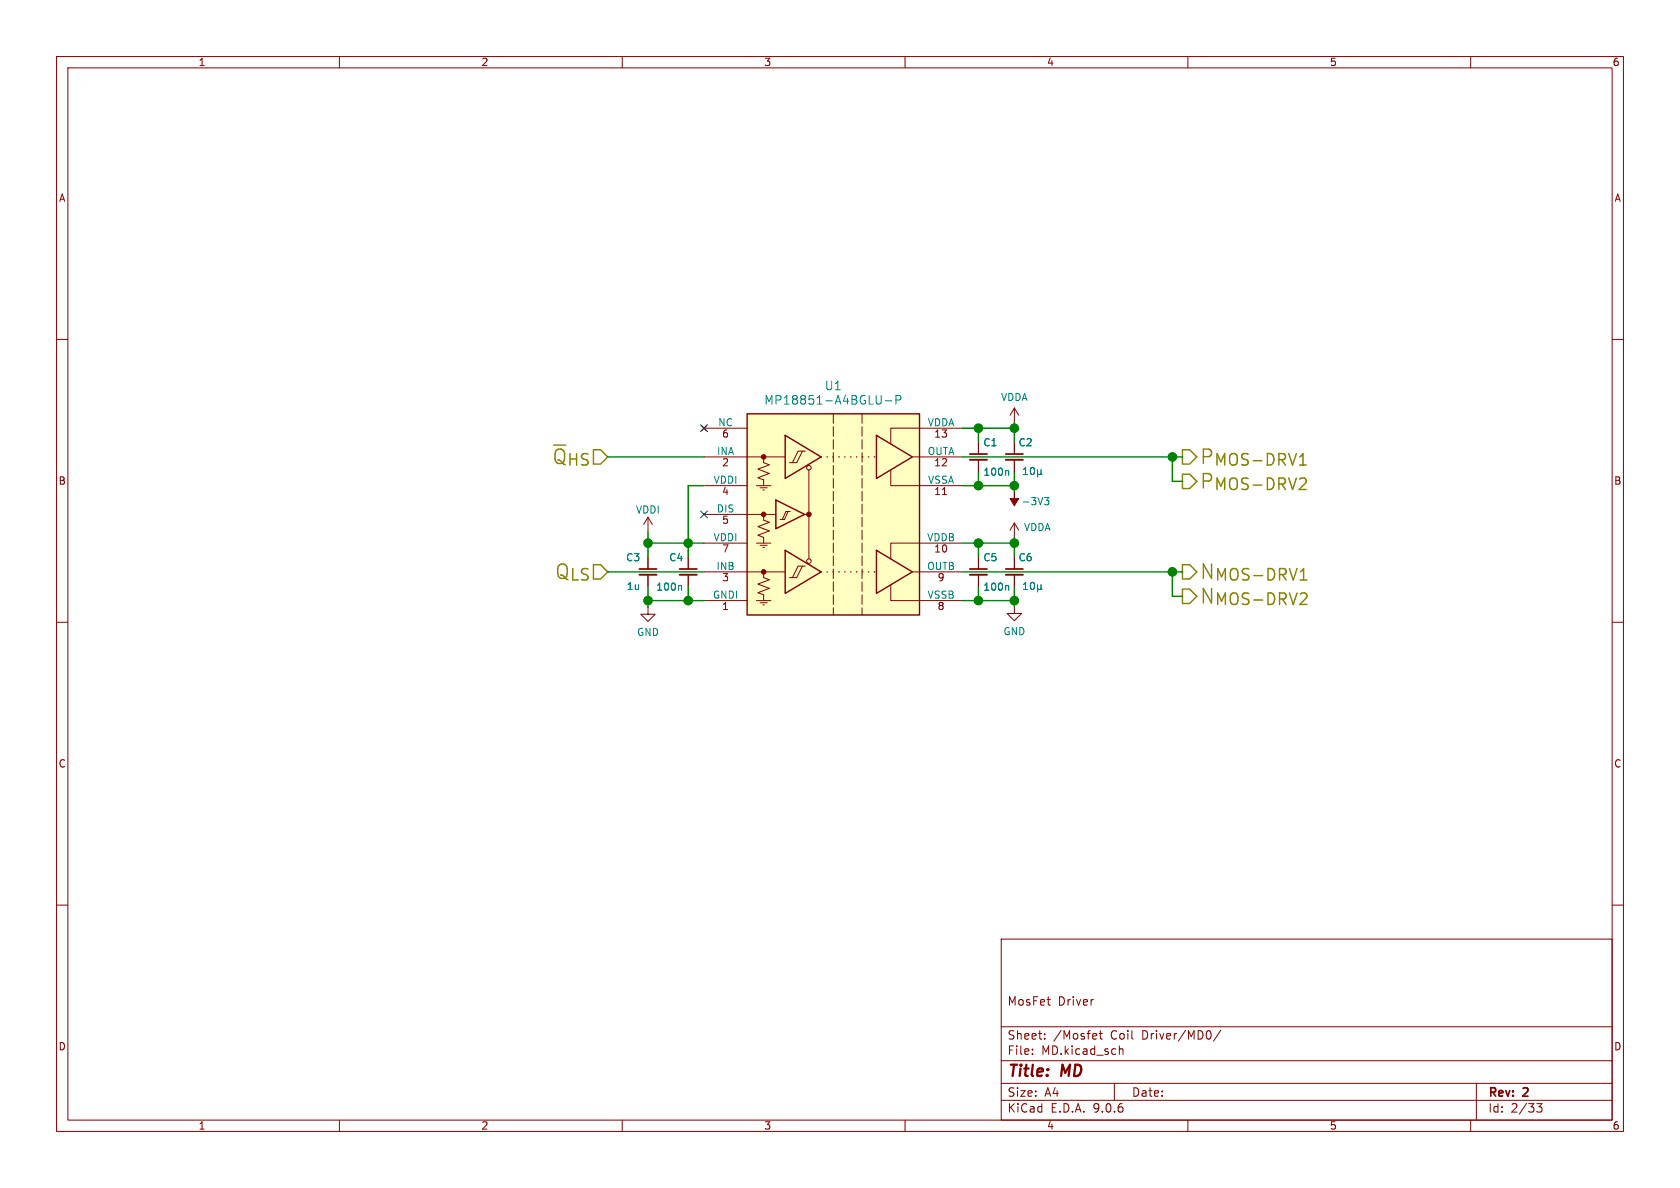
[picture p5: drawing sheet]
<svg xmlns="http://www.w3.org/2000/svg" width="297mm" height="210mm" viewBox="0 0 297 210" stroke-linecap="round" stroke-linejoin="round" font-family="sans-serif">
<g fill="none" stroke="#840000" stroke-width=".18">
<path d="M10 10h277v190h-277zM12 12h273v186h-273zM60 10v2M110 10v2M160 10v2M210 10v2M260 10v2M10 60h2M179.3 78.2v2.1M285 60h2M173 98.6v2M179.3 81.3v2"/>
<path d="M179.3 98.6v2M10 110h2M114.6 107.3v1.3h1.2l-1.2 1.3-1.3-1.3h1.3M173 101.6v2M179.3 101.6v2M285 110h2M10 160h2M177 166h108v32h-108zM185.1 176.7h.6M185.5 177.7h.2M193.2 176.7h.1M285 160h2"/>
<path d="M60 198v2M110 198v2M160 198v2M177 194.5h108M177 191.5h108M177 187.5h108M177 181.5h108M182.5 186.3v.1M182.5 185.5v.1M184.7 183.6v.1M184.7 182.8v.1M193.7 182.7l.2 .4-.7 .1"/>
<path d="M193.8 183.6l-.1 .1M194.3 182.7h.6M194.5 182.2v1.3l.4 .2M197 191.5v3M197.9 184.9v1.5M197.9 185.5l.2-.1 .4 .1v.9M210 198v2M213.9 182.3l.2 .5-.2 .8M215.8 182.1l-1.3 2M260 198v2M261 191.5v6.5M271.7 195.1h.9l-.5 .6 .4 .1v.7l-.2 .1-.6-.1"/>
</g>
<path d="M177.8 80.3h3M171.4 100.6h3.1M177.8 100.6h3" fill="none" stroke="#840000" stroke-width=".3"/>
<path d="M177.8 81.3h3M171.4 101.6h3.1M177.8 101.6h3" fill="none" stroke="#840000" stroke-width=".33"/>
<g fill="none" stroke="#008484" stroke-width=".18">
<path d="M180.9 83l.4-.4v1.3M180.9 83.9h.8M182.3 82.7l.2-.1a.68 .68 0 0 1 .4 .7 .68 .68 0 0 1-.4 .6l-.2-.1-.1-.4zM183.4 83v1.3M183.4 83.7l.2 .2h.2l.2-.2M184 83v.7M184 83.7l.2 .2M178.1 103.5l.2 .2v.6M180.9 104.2h.8M180.9 103.3l.4-.4v1.3M182.3 103.1l.2-.2a.68 .68 0 0 1 .4 .7 .68 .68 0 0 1-.4 .6l-.2-.1-.1-.4zM183.4 104l.2 .2h.2l.2-.2"/>
<path d="M183.4 103.4v1.2M184 104l.2 .2M184 103.4v.6"/>
</g>
<path d="M132.1 73.2h30.5v35.5h-30.5z" fill="#ffffc2"/>
<g fill="none" stroke="#840000" stroke-width=".18">
<path d="M124.1 75.3l.7 .8M124.5 75.7h7.6M124.8 75.3l-.7 .8M141.9 79.8l-1.1 2h-1.2M142.4 79.8h-1.3l-1 2M170.2 75.7h-12.7v2.8M173 78.2v2.1M179.3 72.1v2.6M179.3 78.2v2.1M179.3 72.1l-.7 1.3M179.3 72.1l.8 1.3M114.6 91.4v2.6"/>
<path d="M114.6 98.6v2M114.6 91.4l-.8 1.3M114.6 91.4l.7 1.3M121.7 98.6v2M124.5 85.9h7.6M124.5 96h7.6M124.5 90.9h12.7M124.5 80.8h14.3M133.7 85.9h2.6M133.7 96h2.6M134.4 86.2h1.2M134.4 96.4h1.2"/>
<path d="M134.9 86.6h.2M134.9 96.8h.2M135 80.8v1l1 .4-2 .7 2 .8-2 .8 1 .3v1.1M135 90.9v1l1 .4-2 .8 2 .8-2 .7 1 .4v1M139.3 90.4l-.6 1.4h-.8M139.7 90.4h-.8l-.6 1.4M142.1 90.9h.9M143 83.1v15.7M157.5 83.1v2.8h12.7M161.3 80.8h8.9M166.6 87.4h.7M170.2 96h-12.7v2.8"/>
<path d="M173 81.3v2M173 98.6v2M179.3 92.5l-.7 1.2M179.3 92.5l.8 1.2M179.3 81.3v2M179.3 92.5v2.5M179.3 98.6v2M114.6 101.6v2M121.7 101.6v2M124.5 106.2h7.6M124.5 101.1h14.3M133.7 106.2h2.6"/>
<path d="M134.4 106.6h1.2M134.9 106.9h.2M135 101.1v1l1 .4-2 .8 2 .7-2 .8 1 .4v1M141.9 100.1l-1.1 2h-1.2M142.4 100.1h-1.3l-1 2M157.5 103.4v2.8h12.7M161.3 101.1h8.9M173 101.6v2M179.3 107.2v1.3h1.3l-1.3 1.2-1.2-1.2h1.2M179.3 101.6v2"/>
<circle cx="143" cy="82.7" r=".4"/>
<circle cx="143" cy="99.2" r=".4"/>
</g>
<path d="M132.1 73.2h30.5v35.5h-30.5zM138.8 77l6.4 3.8-6.4 3.8zM154.9 77l6.4 3.8-6.4 3.8zM137.2 88.4l5 2.5-5 2.6zM138.8 97.3l6.4 3.8-6.4 3.8zM154.9 97.3l6.4 3.8-6.4 3.8z" fill="none" stroke="#840000" stroke-width=".25"/>
<g fill="#840000" stroke="#840000" stroke-width=".18">
<path d="M179.3 86.9v1.2h.8l-.8 1.3-.7-1.3h.7z"/>
<circle cx="135" cy="80.8" r=".4"/>
<circle cx="135" cy="90.9" r=".4"/>
<circle cx="135" cy="101.1" r=".4"/>
<circle cx="143" cy="90.9" r=".4"/>
</g>
<path d="M145.2 80.8h9.7M145.2 101.1h9.7" fill="none" stroke="#840000" stroke-width=".25" stroke-dasharray="0 1"/>
<path d="M147.3 73.2v35.5M152.4 73.2v35.5" fill="none" stroke="#840000" stroke-width=".18" stroke-dasharray="1.7 .6"/>
<g fill="none" stroke="#008484" stroke-width=".18">
<path d="M156.5 70.9h1.2M158.4 70.7l.7-.1 .2-.2-.1-.3-.2-.2h-.6v1.5M178.1 83.2l.2 .2v.6M180.9 83.9h.8M180.9 83l.4-.4v1.3M182.3 82.7l.2-.1a.68 .68 0 0 1 .4 .7 .68 .68 0 0 1-.4 .6l-.2-.1-.1-.4zM183.4 83.7l.2 .2h.2l.2-.2M183.4 83v1.3M184 83.7l.2 .2M184 83v.7M184.6 88h.8l-.4 .4 .4 .2v.5l-.2 .1h-.5M120.3 103.5l.2 .2v.6"/>
<path d="M178.1 103.5l.2 .2v.6M180.9 103.3l.4-.4v1.3M180.9 104.2h.8M182.3 103.1l.2-.2a.68 .68 0 0 1 .4 .7 .68 .68 0 0 1-.4 .6l-.2-.1-.1-.4zM183.4 103.4v1.2M183.4 104l.2 .2h.2l.2-.2M184 103.4v.6M184 104l.2 .2"/>
</g>
<path d="M171.4 80.3h3.1M113 100.6h3.1M120.1 100.6h3.1" fill="none" stroke="#840000" stroke-width=".3"/>
<path d="M171.4 81.3h3.1M113 101.6h3.1M120.1 101.6h3.1" fill="none" stroke="#840000" stroke-width=".33"/>
<path d="M209 79.5h1.3l1.3 1.3-1.3 1.2h-1.3zM209 99.8h1.3l1.3 1.3-1.3 1.3h-1.3zM209 83.8h1.3l1.3 1.3-1.3 1.3h-1.3zM209 104.1h1.3l1.3 1.3-1.3 1.3h-1.3z" fill="none" stroke="#848400" stroke-width=".25"/>
<g fill="none" stroke="#008400" stroke-width=".25">
<path d="M170.2 75.7h9.1M173 75.7v2.5M179.3 74.7v3.5M107.4 80.8h17.1M114.6 96h9.9M114.6 94v4.6M124.5 85.9h-2.8v12.7M170.2 96h9.1M170.2 85.9h9.1M170.2 80.8h38.8M173 83.3v2.6M173 96v2.6"/>
<path d="M179.3 83.3v3.6M179.3 95v3.6M207.3 80.8v4.3h1.7M107.4 101.1h17.1M114.6 106.2h9.9M114.6 103.6v3.7M121.7 103.6v2.6M170.2 106.2h9.1M170.2 101.1h38.8M173 103.6v2.6M179.3 103.6v3.6M207.3 101.1v4.3h1.7"/>
</g>
<path d="M123.9 75.1l1.2 1.2M125.1 75.1l-1.2 1.2M123.9 90.3l1.2 1.2M125.1 90.3l-1.2 1.2" fill="none" stroke="#000084" stroke-width=".18"/>
<g fill="#008400" stroke="#008400" stroke-width=".18">
<circle cx="121.7" cy="106.2" r=".76"/>
<circle cx="173" cy="96" r=".76"/>
<circle cx="114.6" cy="96" r=".76"/>
<circle cx="121.7" cy="96" r=".76"/>
<circle cx="114.6" cy="106.2" r=".76"/>
<circle cx="207.3" cy="80.8" r=".76"/>
<circle cx="173" cy="85.9" r=".76"/>
<circle cx="179.3" cy="75.7" r=".76"/>
<circle cx="173" cy="75.7" r=".76"/>
<circle cx="173" cy="106.2" r=".76"/>
<circle cx="179.3" cy="106.2" r=".76"/>
<circle cx="207.3" cy="101.1" r=".76"/>
<circle cx="179.3" cy="96" r=".76"/>
<circle cx="179.3" cy="85.9" r=".76"/>
</g>
<g font-size="3.5" fill="#848400">
<text x="97.4" y="82.4">~{Q}_{HS}</text>
<text x="212" y="82.4">P_{MOS-DRV1}</text>
<text x="212" y="86.7">P_{MOS-DRV2}</text>
<text x="97.9" y="102.7">Q_{LS}</text>
<text x="212" y="102.7">N_{MOS-DRV1}</text>
<text x="212" y="107.1">N_{MOS-DRV2}</text>
</g>
<g font-size="2.8" fill="#840000">
<text x="178" y="190.9">Title:</text>
<text x="187.7" y="190.9">MD</text>
</g>
<g font-size="2.1" fill="#008484">
<text x="135" y="71.7">MP18851-A4BGLU-P</text>
<text x="145.7" y="69.2">U1</text>
</g>
<g font-size="2.1" fill="#840000">
<text x="178" y="178">MosFet</text>
<text x="187" y="178">Driver</text>
<text x="178" y="184">Sheet:</text>
<text x="186.2" y="184">/Mosfet</text>
<text x="196.4" y="184">Coil</text>
<text x="202" y="184">Driver/MD0/</text>
<text x="178" y="186.7">File:</text>
<text x="184.1" y="186.7">MD.kicad_sch</text>
<text x="178" y="196.9">KiCad</text>
<text x="178" y="194.1">Size:</text>
<text x="184.7" y="194.1">A4</text>
<text x="185.7" y="196.9">E.D.A.</text>
<text x="193.3" y="196.9">9.0.6</text>
<text x="200" y="194.1">Date:</text>
<text x="263" y="194.3">Rev:</text>
<text x="263" y="196.9">Id:</text>
<text x="267.1" y="196.9">2/33</text>
<text x="269.4" y="194.3">2</text>
</g>
<g font-size="1.8" fill="#840000">
<text x="35" y="11.9">1</text>
<text x="85" y="11.9">2</text>
<text x="135" y="11.9">3</text>
<text x="185" y="11.9">4</text>
<text x="235" y="11.9">5</text>
<text x="285" y="11.9">6</text>
<text x="10.3" y="35.9">A</text>
<text x="285.3" y="35.9">A</text>
<text x="127.6" y="77.7">6</text>
<text x="165.1" y="77.7">13</text>
<text x="127.6" y="82.8">2</text>
<text x="165.1" y="82.8">12</text>
<text x="10.3" y="85.9">B</text>
<text x="127.6" y="87.8">4</text>
<text x="165.1" y="87.8">11</text>
<text x="285.3" y="85.9">B</text>
<text x="127.6" y="92.9">5</text>
<text x="127.6" y="98">7</text>
<text x="165.1" y="98">10</text>
<text x="127.6" y="103.1">3</text>
<text x="165.7" y="103.1">9</text>
<text x="127.6" y="108.2">1</text>
<text x="165.7" y="108.2">8</text>
<text x="10.3" y="135.9">C</text>
<text x="285.3" y="135.9">C</text>
<text x="10.3" y="185.9">D</text>
<text x="285.3" y="185.9">D</text>
<text x="35" y="199.9">1</text>
<text x="85" y="199.9">2</text>
<text x="135" y="199.9">3</text>
<text x="185" y="199.9">4</text>
<text x="235" y="199.9">5</text>
<text x="285" y="199.9">6</text>
</g>
<g font-size="1.8" fill="#008484">
<text x="176.9" y="71.1">VDDA</text>
<text x="126.9" y="75.4">NC</text>
<text x="163.9" y="75.4">VDDA</text>
<text x="126.7" y="80.5">INA</text>
<text x="163.9" y="80.5">OUTA</text>
<text x="173.7" y="79.1">C1</text>
<text x="180" y="79.1">C2</text>
<text x="126.1" y="85.6">VDDI</text>
<text x="164" y="85.6">VSSA</text>
<text x="173.7" y="84.3">100n</text>
<text x="180.5" y="89.5">-3V3</text>
<text x="112.3" y="91">VDDI</text>
<text x="126.1" y="95.8">VDDI</text>
<text x="126.6" y="90.7">DIS</text>
<text x="163.8" y="95.8">VDDB</text>
<text x="180.9" y="94.1">VDDA</text>
<text x="110.6" y="99.4">C3</text>
<text x="118.2" y="99.4">C4</text>
<text x="126.6" y="100.8">INB</text>
<text x="163.8" y="100.8">OUTB</text>
<text x="173.7" y="99.4">C5</text>
<text x="180" y="99.4">C6</text>
<text x="110.7" y="104.5">1u</text>
<text x="115.9" y="104.6">100n</text>
<text x="125.9" y="105.9">GNDI</text>
<text x="163.9" y="105.9">VSSB</text>
<text x="173.7" y="104.6">100n</text>
<text x="112.5" y="112.6">GND</text>
<text x="177.3" y="112.5">GND</text>
</g>
</svg>
